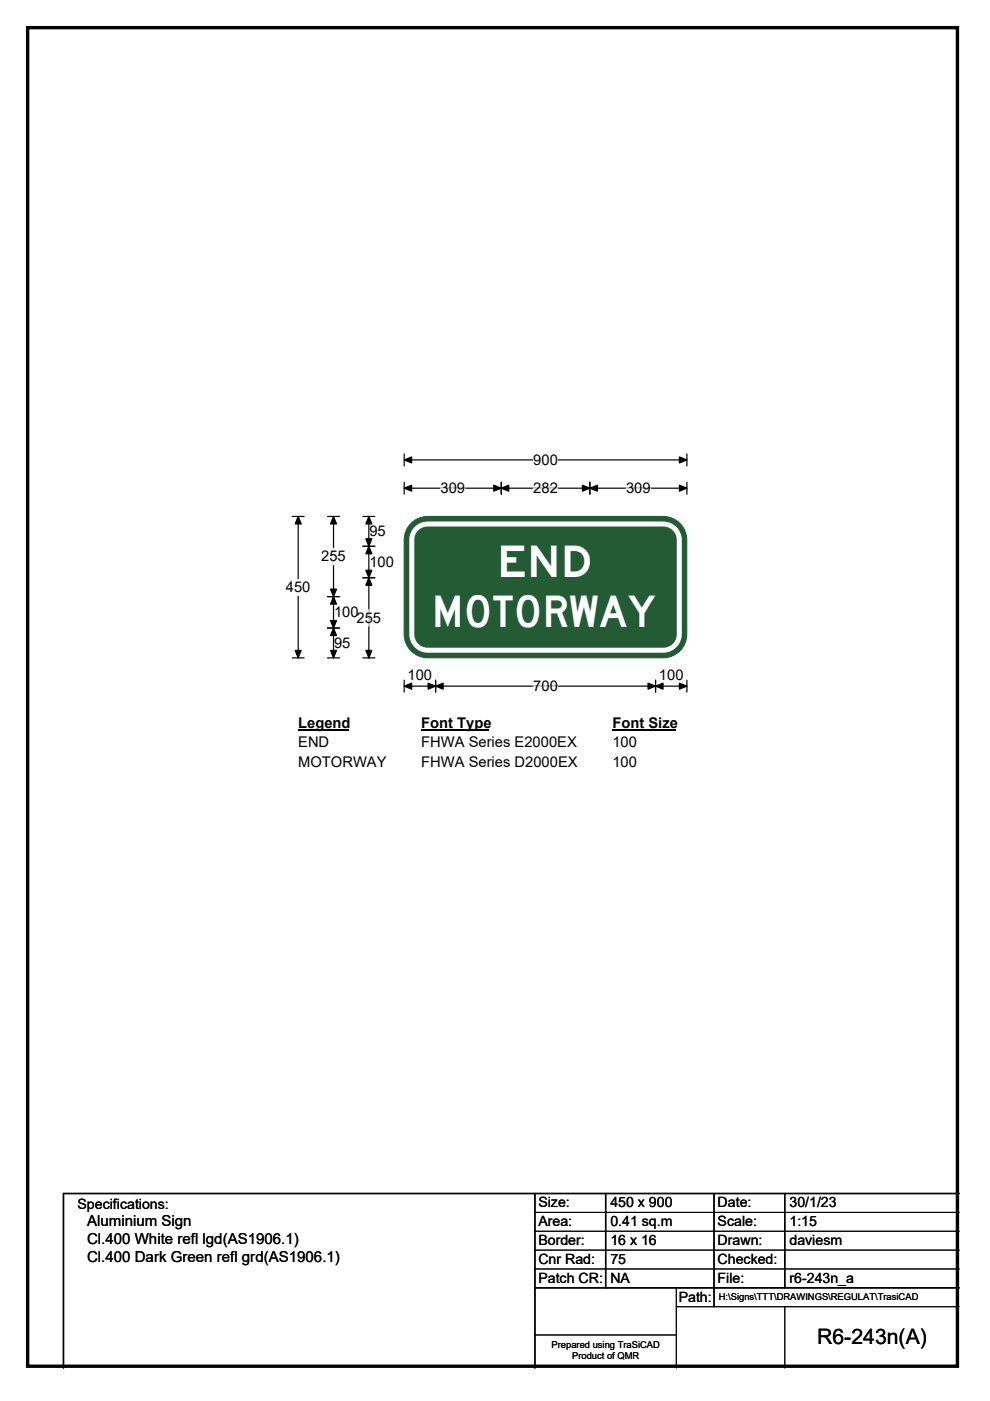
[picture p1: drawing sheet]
<svg xmlns="http://www.w3.org/2000/svg" width="210mm" height="297mm" viewBox="0 0 210 297" stroke-linecap="round" stroke-linejoin="round" font-family="sans-serif">
<path d="M5.9 5.9h197.2v283.8h-197.2z" fill="none" stroke="#000" stroke-width=".72"/>
<path d="M85.7 97.5h60M85.7 96.2v2.6M145.7 96.2v2.6" fill="none" stroke="#000" stroke-width=".25"/>
<path d="M85.7 97.5l1.6-.6v1.2zM144.1 96.9l1.6 .6-1.6 .6z" fill="#000" stroke="#000" stroke-width=".25"/>
<path d="M113.1 95.8h5.2v3.5h-5.2z" fill="#fff"/>
<g fill="none" stroke="#000" stroke-width=".25">
<path d="M62 109.5h2.5M63.2 109.5v30M85.7 103.5h60M85.7 102.2v2.6M106.3 102.2v2.6M125.1 102.2v2.6M145.7 102.2v2.6M62 139.5h2.5M85.7 144.2v2.5M85.7 145.5h60M92.4 144.2v2.5M139 144.2v2.5"/>
<path d="M145.7 144.2v2.5"/>
</g>
<g fill="#000" stroke="#000" stroke-width=".25">
<path d="M63.2 109.5l.7 1.6h-1.3zM85.7 103.5l1.6-.6v1.2zM106.3 103.5l1.6-.6v1.2zM104.7 102.9l1.6 .6-1.6 .6zM123.5 102.9l1.6 .6-1.6 .6zM125.1 103.5l1.6-.6v1.2zM144.1 102.9l1.6 .6-1.6 .6zM62.6 137.9h1.3l-.7 1.6zM85.7 145.5l1.6-.7v1.3zM92.4 145.5l1.6-.7v1.3zM90.8 144.8l1.6 .7-1.6 .6zM137.5 144.8l1.5 .7-1.5 .6z"/>
<path d="M139 145.5l1.6-.7v1.3zM144.1 144.8l1.6 .7-1.6 .6z"/>
</g>
<path d="M93.4 103.5h5.2M113.1 103.5h5.2M132.8 103.5h5.2M113.1 145.5h5.2" fill="none" stroke="#fff" stroke-width=".25"/>
<path d="M60.6 122.8h5.2v3.5h-5.2z" fill="#fff"/>
<path d="M69.5 109.5h2.5M70.7 109.5v30M77 109.5h2.5M77 115.8h2.5M78.2 109.5v30M69.5 126.5h2.5M69.5 133.2h2.5M69.5 139.5h2.5M77 139.5h2.5M77 122.5h2.5" fill="none" stroke="#000" stroke-width=".25"/>
<path d="M70.7 109.5l.7 1.6h-1.3zM78.2 115.8l.7 1.6h-1.3zM78.2 109.5l.7 1.6h-1.3zM77.6 114.2h1.3l-.7 1.6zM70.7 126.5l.7 1.6h-1.3zM70.1 131.6h1.3l-.7 1.6zM70.1 124.9h1.3l-.7 1.6zM70.7 133.2l.7 1.5h-1.3zM70.1 137.9h1.3l-.7 1.6zM77.6 120.9h1.3l-.7 1.6zM78.2 122.5l.7 1.6h-1.3zM77.6 137.9h1.3l-.7 1.6z" fill="#000" stroke="#000" stroke-width=".25"/>
<path d="M70.7 116.2v3.5M78.2 129.2v3.5" fill="none" stroke="#fff" stroke-width=".25"/>
<path d="M63.2 151.5h10.8v3.5h-10.8z" fill="#fff"/>
<path d="M63.2 154.8h10.8" fill="none" stroke="#000" stroke-width=".32"/>
<path d="M89.3 151.5h14.5v3.5h-14.5z" fill="#fff"/>
<path d="M89.3 154.8h14.5" fill="none" stroke="#000" stroke-width=".32"/>
<path d="M129.9 151.5h13.5v3.5h-13.5z" fill="#fff"/>
<path d="M129.9 154.8h13.5" fill="none" stroke="#000" stroke-width=".32"/>
<g fill="#fff">
<path d="M63.2 155.7h6.6v3.5h-6.6z"/>
<path d="M89.3 155.7h32.9v3.5h-32.9z"/>
<path d="M129.9 155.7h5.2v3.5h-5.2z"/>
<path d="M63.2 159.9h18.7v3.4h-18.7z"/>
<path d="M89.3 159.9h33.1v3.4h-33.1z"/>
<path d="M129.9 159.9h5.2v3.4h-5.2z"/>
</g>
<path d="M87.5 110.7a5 5 0 0 1 3.2-1.2h50a5 5 0 0 1 5 5v20a5 5 0 0 1-5 5h-50a5 5 0 0 1-5-5v-20a5 5 0 0 1 1.8-3.8z" fill-rule="evenodd" fill="#225b34" stroke="#225b34" stroke-width=".21"/>
<path d="M88.3 112.1a3.4 3.4 0 0 1 2.4-1h50a3.4 3.4 0 0 1 3.4 3.4v20a3.4 3.4 0 0 1-3.4 3.4h-50a3.4 3.4 0 0 1-3.4-3.4v-20a3.4 3.4 0 0 1 1-2.4z" fill="none" stroke="#fff" stroke-width="1.1"/>
<path d="M113.5 253v37M128.5 253v20.1M151.4 253v24.1M166.5 253v20.1M203.5 253h-190v37M113.5 273h90" fill="none" stroke="#000" stroke-width=".3"/>
<path d="M113.5 257h90M113.5 261h90M113.5 265h90M113.5 269h90M143.4 277.1h60.1M143.4 273v17M166.5 277.1v12.9M113.5 283h29.9" fill="none" stroke="#000" stroke-width=".21"/>
<g font-size="9.3" fill="#fff">
<text x="105.5" y="122.3">END</text>
<text x="91.6" y="133">MOTORWAY</text>
</g>
<text font-size="4.5" x="173.3" y="284.9">R6-243n(A)</text>
<g font-size="3.2">
<text x="18.5" y="263.8">Cl.400 White refl lgd(AS1906.1)</text>
<text x="18.5" y="259.9">Aluminium Sign</text>
<text x="18.5" y="267.6">Cl.400 Dark Green refl grd(AS1906.1)</text>
</g>
<g font-size="3.1">
<text x="113.1" y="98.6">900</text>
<text x="93.4" y="104.6">309</text>
<text x="113.1" y="104.6">282</text>
<text x="132.8" y="104.6">309</text>
<text x="78.3" y="113.7">95</text>
<text x="68.1" y="119">255</text>
<text x="60.6" y="125.6">450</text>
<text x="78.3" y="120.2">100</text>
<text x="70.8" y="130.9">100</text>
<text x="70.8" y="137.4">95</text>
<text x="75.6" y="132">255</text>
<text x="86.4" y="144.1">100</text>
<text x="113.1" y="146.5">700</text>
<text x="139.8" y="144.1">100</text>
<text x="63.2" y="154.3">Legend</text>
<text x="89.3" y="154.3">Font Type</text>
<text x="129.9" y="154.3">Font Size</text>
<text x="63.2" y="158.5">END</text>
<text x="89.3" y="158.5">FHWA Series E2000EX</text>
<text x="129.9" y="158.5">100</text>
<text x="63.2" y="162.6">MOTORWAY</text>
<text x="89.3" y="162.6">FHWA Series D2000EX</text>
<text x="129.9" y="162.6">100</text>
</g>
<g font-size="3">
<text x="16.4" y="256.2">Specifications:</text>
<text x="114.2" y="256">Size:</text>
<text x="129.5" y="256">450 x 900</text>
<text x="152.2" y="256">Date:</text>
<text x="167.4" y="256">30/1/23</text>
<text x="114.2" y="260">Area:</text>
<text x="114.2" y="264">Border:</text>
<text x="129.5" y="260">0.41 sq.m</text>
<text x="129.5" y="264">16 x 16</text>
<text x="152.2" y="260">Scale:</text>
<text x="152.2" y="264">Drawn:</text>
<text x="167.4" y="260">1:15</text>
<text x="167.4" y="264">daviesm</text>
<text x="114.2" y="268">Cnr Rad:</text>
<text x="129.5" y="268">75</text>
<text x="152.2" y="268">Checked:</text>
<text x="114.2" y="272">Patch CR:</text>
<text x="129.5" y="272">NA</text>
<text x="144" y="276">Path:</text>
<text x="152.2" y="272">File:</text>
<text x="167.4" y="272">r6-243n_a</text>
</g>
<g font-size="2">
<text x="152.5" y="275.6">H:\Signs\TTT\DRAWINGS\REGULAT\TrasiCAD</text>
<text x="117" y="285.8">Prepared using TraSiCAD</text>
<text x="121.3" y="288.2">Product of QMR</text>
</g>
</svg>
